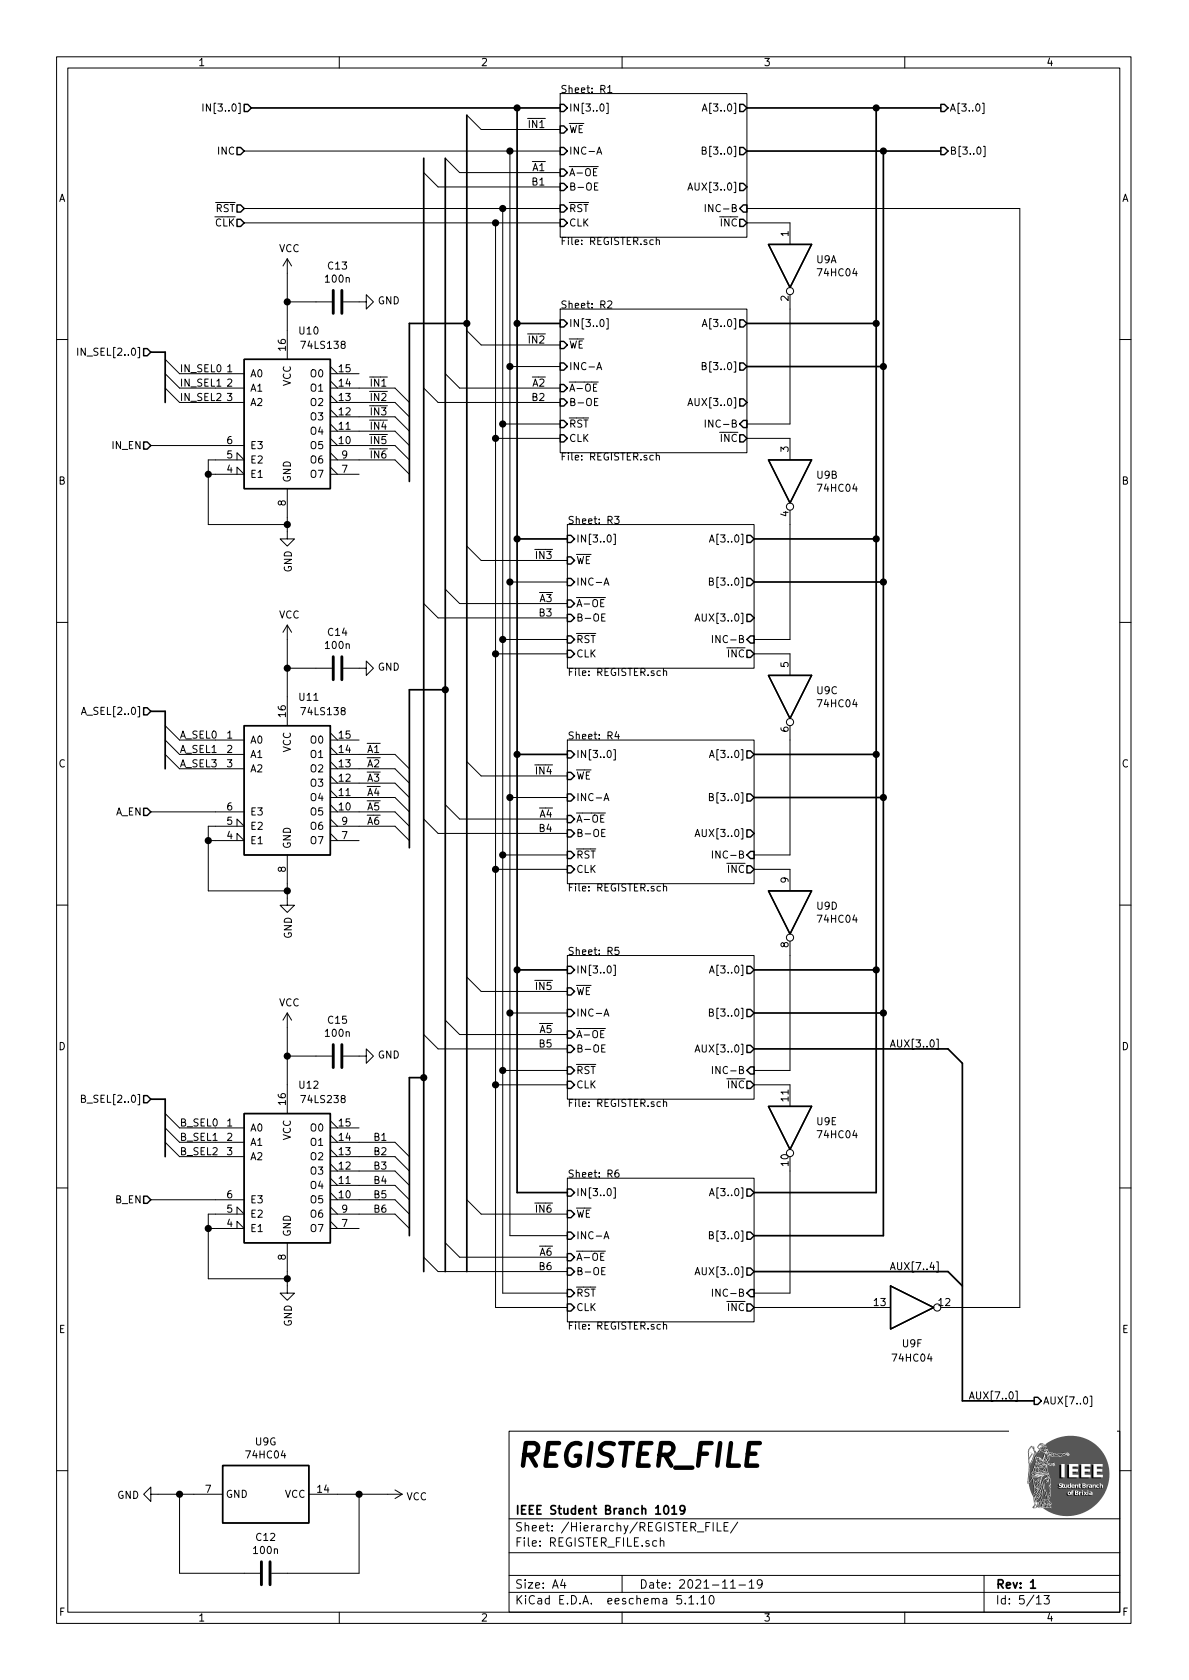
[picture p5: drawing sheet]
EESchema Schematic File Version 4
EELAYER 30 0
EELAYER END
$Descr A4 8268 11693 portrait
encoding utf-8
Sheet 5 13
Title "REGISTER_FILE"
Date "2021-11-19"
Rev "1"
Comp "IEEE Student Branch 1019"
Comment1 ""
Comment2 ""
Comment3 ""
Comment4 ""
$EndDescr
$Sheet
S 3900 650  1300 1000
U 6197E699
F0 "R1" 50
F1 "REGISTER.sch" 50
F2 "~WE" I L 3900 900 50 
F3 "INC-A" I L 3900 1050 50 
F4 "CLK" I L 3900 1550 50 
F5 "~RST" I L 3900 1450 50 
F6 "~A-OE" I L 3900 1200 50 
F7 "B-OE" I L 3900 1300 50 
F8 "~INC" O R 5200 1550 50 
F9 "IN[3..0]" I L 3900 750 50 
F10 "INC-B" I R 5200 1450 50 
F11 "A[3..0]" O R 5200 750 50 
F12 "B[3..0]" O R 5200 1050 50 
F13 "AUX[3..0]" O R 5200 1300 50 
$EndSheet
Text HLabel 1700 1050 0    50   Input ~ 0
INC
Text HLabel 1750 750  0    50   Input ~ 0
IN[3..0]
$Sheet
S 3900 2150 1300 1000
U 61B91AFC
F0 "R2" 50
F1 "REGISTER.sch" 50
F2 "~WE" I L 3900 2400 50 
F3 "INC-A" I L 3900 2550 50 
F4 "CLK" I L 3900 3050 50 
F5 "~RST" I L 3900 2950 50 
F6 "~A-OE" I L 3900 2700 50 
F7 "B-OE" I L 3900 2800 50 
F8 "~INC" O R 5200 3050 50 
F9 "IN[3..0]" I L 3900 2250 50 
F10 "INC-B" I R 5200 2950 50 
F11 "A[3..0]" O R 5200 2250 50 
F12 "B[3..0]" O R 5200 2550 50 
F13 "AUX[3..0]" O R 5200 2800 50 
$EndSheet
$Sheet
S 3950 3650 1300 1000
U 61B91D61
F0 "R3" 50
F1 "REGISTER.sch" 50
F2 "~WE" I L 3950 3900 50 
F3 "INC-A" I L 3950 4050 50 
F4 "CLK" I L 3950 4550 50 
F5 "~RST" I L 3950 4450 50 
F6 "~A-OE" I L 3950 4200 50 
F7 "B-OE" I L 3950 4300 50 
F8 "~INC" O R 5250 4550 50 
F9 "IN[3..0]" I L 3950 3750 50 
F10 "INC-B" I R 5250 4450 50 
F11 "A[3..0]" O R 5250 3750 50 
F12 "B[3..0]" O R 5250 4050 50 
F13 "AUX[3..0]" O R 5250 4300 50 
$EndSheet
$Sheet
S 3950 5150 1300 1000
U 61B9213F
F0 "R4" 50
F1 "REGISTER.sch" 50
F2 "~WE" I L 3950 5400 50 
F3 "INC-A" I L 3950 5550 50 
F4 "CLK" I L 3950 6050 50 
F5 "~RST" I L 3950 5950 50 
F6 "~A-OE" I L 3950 5700 50 
F7 "B-OE" I L 3950 5800 50 
F8 "~INC" O R 5250 6050 50 
F9 "IN[3..0]" I L 3950 5250 50 
F10 "INC-B" I R 5250 5950 50 
F11 "A[3..0]" O R 5250 5250 50 
F12 "B[3..0]" O R 5250 5550 50 
F13 "AUX[3..0]" O R 5250 5800 50 
$EndSheet
$Sheet
S 3950 6650 1300 1000
U 61B924B5
F0 "R5" 50
F1 "REGISTER.sch" 50
F2 "~WE" I L 3950 6900 50 
F3 "INC-A" I L 3950 7050 50 
F4 "CLK" I L 3950 7550 50 
F5 "~RST" I L 3950 7450 50 
F6 "~A-OE" I L 3950 7200 50 
F7 "B-OE" I L 3950 7300 50 
F8 "~INC" O R 5250 7550 50 
F9 "IN[3..0]" I L 3950 6750 50 
F10 "INC-B" I R 5250 7450 50 
F11 "A[3..0]" O R 5250 6750 50 
F12 "B[3..0]" O R 5250 7050 50 
F13 "AUX[3..0]" O R 5250 7300 50 
$EndSheet
$Sheet
S 3950 8200 1300 1000
U 61B926E6
F0 "R6" 50
F1 "REGISTER.sch" 50
F2 "~WE" I L 3950 8450 50 
F3 "INC-A" I L 3950 8600 50 
F4 "CLK" I L 3950 9100 50 
F5 "~RST" I L 3950 9000 50 
F6 "~A-OE" I L 3950 8750 50 
F7 "B-OE" I L 3950 8850 50 
F8 "~INC" O R 5250 9100 50 
F9 "IN[3..0]" I L 3950 8300 50 
F10 "INC-B" I R 5250 9000 50 
F11 "A[3..0]" O R 5250 8300 50 
F12 "B[3..0]" O R 5250 8600 50 
F13 "AUX[3..0]" O R 5250 8850 50 
$EndSheet
Text HLabel 1700 1450 0    50   Input ~ 0
~RST
Text HLabel 1700 1550 0    50   Input ~ 0
~CLK
Wire Bus Line
	5200 750  6100 750 
Wire Bus Line
	5200 1050 6150 1050
$Comp
L 74xx:74AHC04 U9
U 1 1
P 5500 1850
F 0 "U9" V 5454 2030 50  0000 L CNN
F 1 "74HC04" V 5545 2030 50  0000 L CNN
F 2 "" H 5500 1850 50  0001 C CNN
F 3 "https://assets.nexperia.com/documents/data-sheet/74AHC_AHCT04.pdf" H 5500 1850 50  0001 C CNN
	1    5500 1850
	0    1    1    0   
$EndComp
Wire Bus Line
	1750 750  3600 750 
Wire Wire Line
	1700 1050 3550 1050
Wire Wire Line
	1700 1450 3500 1450
Wire Wire Line
	1700 1550 3450 1550
$Comp
L 74xx:74AHC04 U9
U 2 1
P 5500 3350
F 0 "U9" V 5454 3530 50  0000 L CNN
F 1 "74HC04" V 5545 3530 50  0000 L CNN
F 2 "" H 5500 3350 50  0001 C CNN
F 3 "https://assets.nexperia.com/documents/data-sheet/74AHC_AHCT04.pdf" H 5500 3350 50  0001 C CNN
	2    5500 3350
	0    1    1    0   
$EndComp
$Comp
L 74xx:74AHC04 U9
U 3 1
P 5500 4850
F 0 "U9" V 5454 5030 50  0000 L CNN
F 1 "74HC04" V 5545 5030 50  0000 L CNN
F 2 "" H 5500 4850 50  0001 C CNN
F 3 "https://assets.nexperia.com/documents/data-sheet/74AHC_AHCT04.pdf" H 5500 4850 50  0001 C CNN
	3    5500 4850
	0    1    1    0   
$EndComp
$Comp
L 74xx:74AHC04 U9
U 4 1
P 5500 6350
F 0 "U9" V 5454 6530 50  0000 L CNN
F 1 "74HC04" V 5545 6530 50  0000 L CNN
F 2 "" H 5500 6350 50  0001 C CNN
F 3 "https://assets.nexperia.com/documents/data-sheet/74AHC_AHCT04.pdf" H 5500 6350 50  0001 C CNN
	4    5500 6350
	0    1    1    0   
$EndComp
$Comp
L 74xx:74AHC04 U9
U 5 1
P 5500 7850
F 0 "U9" V 5454 8030 50  0000 L CNN
F 1 "74HC04" V 5545 8030 50  0000 L CNN
F 2 "" H 5500 7850 50  0001 C CNN
F 3 "https://assets.nexperia.com/documents/data-sheet/74AHC_AHCT04.pdf" H 5500 7850 50  0001 C CNN
	5    5500 7850
	0    1    1    0   
$EndComp
$Comp
L 74xx:74AHC04 U9
U 6 1
P 6350 9100
F 0 "U9" H 6350 8850 50  0000 C CNN
F 1 "74HC04" H 6350 8750 50  0000 C CNN
F 2 "" H 6350 9100 50  0001 C CNN
F 3 "https://assets.nexperia.com/documents/data-sheet/74AHC_AHCT04.pdf" H 6350 9100 50  0001 C CNN
	6    6350 9100
	1    0    0    -1  
$EndComp
$Comp
L 74xx:74AHC04 U9
U 7 1
P 1850 10400
F 0 "U9" V 1483 10400 50  0000 C CNN
F 1 "74HC04" V 1574 10400 50  0000 C CNN
F 2 "" H 1850 10400 50  0001 C CNN
F 3 "https://assets.nexperia.com/documents/data-sheet/74AHC_AHCT04.pdf" H 1850 10400 50  0001 C CNN
	7    1850 10400
	0    1    1    0   
$EndComp
Wire Bus Line
	3600 750  3600 2250
Wire Bus Line
	3600 2250 3900 2250
Connection ~ 3600 750 
Wire Bus Line
	3600 750  3900 750 
Wire Bus Line
	3600 2250 3600 3750
Wire Bus Line
	3600 3750 3950 3750
Connection ~ 3600 2250
Wire Bus Line
	3600 3750 3600 5250
Wire Bus Line
	3600 5250 3950 5250
Connection ~ 3600 3750
Wire Bus Line
	3600 5250 3600 6750
Wire Bus Line
	3600 6750 3950 6750
Connection ~ 3600 5250
Wire Bus Line
	3600 6750 3600 8300
Wire Bus Line
	3600 8300 3950 8300
Connection ~ 3600 6750
Wire Bus Line
	6100 750  6100 2250
Wire Bus Line
	6100 2250 5200 2250
Connection ~ 6100 750 
Wire Bus Line
	6100 750  6550 750 
Wire Bus Line
	5200 2550 6150 2550
Wire Bus Line
	6150 2550 6150 1050
Connection ~ 6150 1050
Wire Bus Line
	6150 1050 6550 1050
Wire Bus Line
	6100 2250 6100 3750
Wire Bus Line
	6100 3750 5250 3750
Connection ~ 6100 2250
Wire Bus Line
	5250 4050 6150 4050
Wire Bus Line
	6150 4050 6150 2550
Connection ~ 6150 2550
Wire Bus Line
	6100 3750 6100 5250
Wire Bus Line
	6100 5250 5250 5250
Connection ~ 6100 3750
Wire Bus Line
	5250 5550 6150 5550
Wire Bus Line
	6150 5550 6150 4050
Connection ~ 6150 4050
Wire Bus Line
	6100 5250 6100 6750
Wire Bus Line
	6100 6750 5250 6750
Connection ~ 6100 5250
Wire Bus Line
	5250 7050 6150 7050
Wire Bus Line
	6150 7050 6150 5550
Connection ~ 6150 5550
Wire Bus Line
	6100 6750 6100 8300
Wire Bus Line
	6100 8300 5250 8300
Connection ~ 6100 6750
Wire Bus Line
	5250 8600 6150 8600
Wire Bus Line
	6150 8600 6150 7050
Connection ~ 6150 7050
Wire Wire Line
	3550 1050 3550 2550
Wire Wire Line
	3550 2550 3900 2550
Connection ~ 3550 1050
Wire Wire Line
	3550 1050 3900 1050
Wire Wire Line
	3900 2950 3500 2950
Wire Wire Line
	3500 2950 3500 1450
Connection ~ 3500 1450
Wire Wire Line
	3500 1450 3900 1450
Wire Wire Line
	3450 1550 3450 3050
Wire Wire Line
	3450 3050 3900 3050
Connection ~ 3450 1550
Wire Wire Line
	3450 1550 3900 1550
Wire Wire Line
	3550 2550 3550 4050
Wire Wire Line
	3550 4050 3950 4050
Connection ~ 3550 2550
Wire Wire Line
	3950 4450 3500 4450
Wire Wire Line
	3500 4450 3500 2950
Connection ~ 3500 2950
Wire Wire Line
	3450 3050 3450 4550
Wire Wire Line
	3450 4550 3950 4550
Connection ~ 3450 3050
Wire Wire Line
	3550 4050 3550 5550
Wire Wire Line
	3550 5550 3950 5550
Connection ~ 3550 4050
Wire Wire Line
	3950 5950 3500 5950
Wire Wire Line
	3500 5950 3500 4450
Connection ~ 3500 4450
Wire Wire Line
	3450 4550 3450 6050
Wire Wire Line
	3450 6050 3950 6050
Connection ~ 3450 4550
Wire Wire Line
	3550 5550 3550 7050
Wire Wire Line
	3550 7050 3950 7050
Connection ~ 3550 5550
Wire Wire Line
	3950 7450 3500 7450
Wire Wire Line
	3500 7450 3500 5950
Connection ~ 3500 5950
Wire Wire Line
	3450 6050 3450 7550
Wire Wire Line
	3450 7550 3950 7550
Connection ~ 3450 6050
Wire Wire Line
	3550 7050 3550 8600
Wire Wire Line
	3550 8600 3950 8600
Connection ~ 3550 7050
Wire Wire Line
	3950 9000 3500 9000
Wire Wire Line
	3500 9000 3500 7450
Connection ~ 3500 7450
Wire Wire Line
	3450 7550 3450 9100
Wire Wire Line
	3450 9100 3950 9100
Connection ~ 3450 7550
Wire Wire Line
	5200 1550 5500 1550
Wire Wire Line
	5500 2150 5500 2950
Wire Wire Line
	5500 2950 5200 2950
Wire Wire Line
	5200 3050 5500 3050
Wire Wire Line
	5500 3650 5500 4450
Wire Wire Line
	5500 4450 5250 4450
Wire Wire Line
	5250 4550 5500 4550
Wire Wire Line
	5500 5150 5500 5950
Wire Wire Line
	5500 5950 5250 5950
Wire Wire Line
	5250 6050 5500 6050
Wire Wire Line
	5500 6650 5500 7450
Wire Wire Line
	5500 7450 5250 7450
Wire Wire Line
	5250 7550 5500 7550
Wire Wire Line
	5500 8150 5500 9000
Wire Wire Line
	5500 9000 5250 9000
Wire Wire Line
	5250 9100 6050 9100
Wire Wire Line
	6650 9100 7100 9100
Wire Wire Line
	7100 9100 7100 1450
Wire Wire Line
	7100 1450 5200 1450
Text HLabel 6550 750  2    50   Output ~ 0
A[3..0]
Text HLabel 6550 1050 2    50   Output ~ 0
B[3..0]
Wire Bus Line
	5250 7300 6600 7300
Wire Bus Line
	5250 8850 6600 8850
Entry Bus Bus
	6600 7300 6700 7400
Entry Bus Bus
	6600 8850 6700 8950
Text Label 6550 7300 2    50   ~ 0
AUX[3..0]
Text Label 6550 8850 2    50   ~ 0
AUX[7..4]
Wire Bus Line
	6700 9750 7200 9750
Text Label 7100 9750 2    50   ~ 0
AUX[7..0]
Text HLabel 7200 9750 2    50   Output ~ 0
AUX[7..0]
$Comp
L 74xx:74LS138 U10
U 1 1
P 2000 2900
F 0 "U10" H 2150 3500 50  0000 C CNN
F 1 "74LS138" H 2250 3400 50  0000 C CNN
F 2 "" H 2000 2900 50  0001 C CNN
F 3 "http://www.ti.com/lit/gpn/sn74LS138" H 2000 2900 50  0001 C CNN
	1    2000 2900
	1    0    0    -1  
$EndComp
$Comp
L 74xx:74LS138 U11
U 1 1
P 2000 5450
F 0 "U11" H 2150 6050 50  0000 C CNN
F 1 "74LS138" H 2250 5950 50  0000 C CNN
F 2 "" H 2000 5450 50  0001 C CNN
F 3 "http://www.ti.com/lit/gpn/sn74LS138" H 2000 5450 50  0001 C CNN
	1    2000 5450
	1    0    0    -1  
$EndComp
Entry Wire Line
	2750 2700 2850 2800
Entry Wire Line
	2750 2800 2850 2900
Entry Wire Line
	2750 2900 2850 3000
Entry Wire Line
	2750 3000 2850 3100
Entry Wire Line
	2750 3100 2850 3200
Entry Wire Line
	2750 3200 2850 3300
Entry Wire Line
	2750 5250 2850 5350
Entry Wire Line
	2750 5350 2850 5450
Entry Wire Line
	2750 5450 2850 5550
Entry Wire Line
	2750 5550 2850 5650
Entry Wire Line
	2750 5650 2850 5750
Entry Wire Line
	2750 5750 2850 5850
Wire Wire Line
	2500 2700 2750 2700
Wire Wire Line
	2750 2800 2500 2800
Wire Wire Line
	2500 2900 2750 2900
Wire Wire Line
	2750 3000 2500 3000
Wire Wire Line
	2500 3100 2750 3100
Wire Wire Line
	2750 3200 2500 3200
Wire Wire Line
	2750 5250 2500 5250
Wire Wire Line
	2500 5350 2750 5350
Wire Wire Line
	2750 5450 2500 5450
Wire Wire Line
	2500 5550 2750 5550
Wire Wire Line
	2750 5650 2500 5650
Wire Wire Line
	2500 5750 2750 5750
Text Label 2700 2700 2    50   ~ 0
~IN1
Text Label 2700 2800 2    50   ~ 0
~IN2
Text Label 2700 2900 2    50   ~ 0
~IN3
Text Label 2700 3000 2    50   ~ 0
~IN4
Text Label 2700 3100 2    50   ~ 0
~IN5
Text Label 2700 3200 2    50   ~ 0
~IN6
Text Label 2650 5250 2    50   ~ 0
~A1
Text Label 2650 5350 2    50   ~ 0
~A2
Text Label 2650 5450 2    50   ~ 0
~A3
Text Label 2650 5550 2    50   ~ 0
~A4
Text Label 2650 5650 2    50   ~ 0
~A5
Text Label 2650 5750 2    50   ~ 0
~A6
Text Label 2700 7950 2    50   ~ 0
B1
Text Label 2700 8050 2    50   ~ 0
B2
Text Label 2700 8150 2    50   ~ 0
B3
Text Label 2700 8350 2    50   ~ 0
B5
Text Label 2700 8250 2    50   ~ 0
B4
Text Label 2700 8450 2    50   ~ 0
B6
$Comp
L 74xx:74LS138 U12
U 1 1
P 2000 8150
F 0 "U12" H 2150 8750 50  0000 C CNN
F 1 "74LS238" H 2250 8650 50  0000 C CNN
F 2 "" H 2000 8150 50  0001 C CNN
F 3 "http://www.ti.com/lit/gpn/sn74LS138" H 2000 8150 50  0001 C CNN
	1    2000 8150
	1    0    0    -1  
$EndComp
Entry Wire Line
	2750 7950 2850 8050
Entry Wire Line
	2750 8050 2850 8150
Entry Wire Line
	2750 8150 2850 8250
Entry Wire Line
	2750 8250 2850 8350
Entry Wire Line
	2750 8350 2850 8450
Entry Wire Line
	2750 8450 2850 8550
Wire Wire Line
	2750 7950 2500 7950
Wire Wire Line
	2500 8050 2750 8050
Wire Wire Line
	2750 8150 2500 8150
Wire Wire Line
	2500 8250 2750 8250
Wire Wire Line
	2750 8350 2500 8350
Wire Wire Line
	2500 8450 2750 8450
Wire Bus Line
	2850 2250 3250 2250
Wire Bus Line
	2850 4800 3100 4800
Wire Bus Line
	2850 7500 2950 7500
Entry Wire Line
	3250 800  3350 900 
Entry Wire Line
	3100 1100 3200 1200
Entry Wire Line
	2950 1200 3050 1300
Connection ~ 3250 2250
Wire Bus Line
	3250 2250 3250 800 
Entry Wire Line
	3250 2300 3350 2400
Entry Wire Line
	3100 2600 3200 2700
Entry Wire Line
	2950 2700 3050 2800
Entry Wire Line
	3250 3800 3350 3900
Entry Wire Line
	3100 4100 3200 4200
Entry Wire Line
	2950 4200 3050 4300
Entry Wire Line
	3250 5300 3350 5400
Connection ~ 3100 4800
Entry Wire Line
	3100 5600 3200 5700
Entry Wire Line
	2950 5700 3050 5800
Entry Wire Line
	3250 6800 3350 6900
Entry Wire Line
	3100 7100 3200 7200
Entry Wire Line
	2950 7200 3050 7300
Entry Wire Line
	3250 8350 3350 8450
Entry Wire Line
	3100 8650 3200 8750
Entry Wire Line
	2950 8750 3050 8850
Connection ~ 2950 7500
Wire Wire Line
	3350 900  3900 900 
Wire Wire Line
	3200 1200 3900 1200
Wire Wire Line
	3900 1300 3050 1300
Text Label 3800 900  2    50   ~ 0
~IN1
Text Label 3800 1200 2    50   ~ 0
~A1
Text Label 3800 1300 2    50   ~ 0
B1
Wire Wire Line
	3350 2400 3900 2400
Wire Wire Line
	3900 2700 3200 2700
Wire Wire Line
	3050 2800 3900 2800
Text Label 3800 2400 2    50   ~ 0
~IN2
Text Label 3800 2700 2    50   ~ 0
~A2
Text Label 3800 2800 2    50   ~ 0
B2
Wire Wire Line
	3350 3900 3950 3900
Wire Wire Line
	3950 4200 3200 4200
Wire Wire Line
	3050 4300 3950 4300
Text Label 3850 3900 2    50   ~ 0
~IN3
Text Label 3850 4200 2    50   ~ 0
~A3
Text Label 3850 4300 2    50   ~ 0
B3
Wire Wire Line
	3350 5400 3950 5400
Wire Wire Line
	3200 5700 3950 5700
Wire Wire Line
	3950 5800 3050 5800
Text Label 3850 5400 2    50   ~ 0
~IN4
Text Label 3850 5700 2    50   ~ 0
~A4
Text Label 3850 5800 2    50   ~ 0
B4
Wire Wire Line
	3350 6900 3950 6900
Text Label 3850 6900 2    50   ~ 0
~IN5
Wire Wire Line
	3200 7200 3950 7200
Wire Wire Line
	3950 7300 3050 7300
Text Label 3850 7200 2    50   ~ 0
~A5
Text Label 3850 7300 2    50   ~ 0
B5
Wire Wire Line
	3350 8450 3950 8450
Wire Wire Line
	3950 8750 3200 8750
Wire Wire Line
	3050 8850 3950 8850
Text Label 3850 8450 2    50   ~ 0
~IN6
Text Label 3850 8750 2    50   ~ 0
~A6
Text Label 3850 8850 2    50   ~ 0
B6
$Comp
L power:VCC #PWR?
U 1 1
P 2000 1900
AR Path="/618C41DF/618C425E/61CDC317" Ref="#PWR?"  Part="1" 
AR Path="/618C41DF/6197E548/61CDC317" Ref="#PWR037"  Part="1" 
F 0 "#PWR037" H 2000 1750 50  0001 C CNN
F 1 "VCC" H 2015 2073 50  0000 C CNN
F 2 "" H 2000 1900 50  0001 C CNN
F 3 "" H 2000 1900 50  0001 C CNN
	1    2000 1900
	1    0    0    -1  
$EndComp
$Comp
L Device:C C?
U 1 1
P 2350 2100
AR Path="/618C41DF/618C425E/61CDC31D" Ref="C?"  Part="1" 
AR Path="/618C41DF/6197E548/61CDC31D" Ref="C13"  Part="1" 
F 0 "C13" V 2098 2100 50  0000 C CNN
F 1 "100n" V 2189 2100 50  0000 C CNN
F 2 "" H 2388 1950 50  0001 C CNN
F 3 "~" H 2350 2100 50  0001 C CNN
	1    2350 2100
	0    1    1    0   
$EndComp
Wire Wire Line
	2000 1900 2000 2100
Wire Wire Line
	2200 2100 2000 2100
$Comp
L power:GND #PWR?
U 1 1
P 2500 2100
AR Path="/618C41DF/618C425E/61CDC325" Ref="#PWR?"  Part="1" 
AR Path="/618C41DF/6197E548/61CDC325" Ref="#PWR043"  Part="1" 
F 0 "#PWR043" H 2500 1850 50  0001 C CNN
F 1 "GND" V 2505 1972 50  0000 R CNN
F 2 "" H 2500 2100 50  0001 C CNN
F 3 "" H 2500 2100 50  0001 C CNN
	1    2500 2100
	0    -1   -1   0   
$EndComp
Wire Wire Line
	2000 2300 2000 2100
Connection ~ 2000 2100
$Comp
L power:VCC #PWR?
U 1 1
P 2000 4450
AR Path="/618C41DF/618C425E/61CE20AD" Ref="#PWR?"  Part="1" 
AR Path="/618C41DF/6197E548/61CE20AD" Ref="#PWR039"  Part="1" 
F 0 "#PWR039" H 2000 4300 50  0001 C CNN
F 1 "VCC" H 2015 4623 50  0000 C CNN
F 2 "" H 2000 4450 50  0001 C CNN
F 3 "" H 2000 4450 50  0001 C CNN
	1    2000 4450
	1    0    0    -1  
$EndComp
$Comp
L Device:C C?
U 1 1
P 2350 4650
AR Path="/618C41DF/618C425E/61CE20B3" Ref="C?"  Part="1" 
AR Path="/618C41DF/6197E548/61CE20B3" Ref="C14"  Part="1" 
F 0 "C14" V 2098 4650 50  0000 C CNN
F 1 "100n" V 2189 4650 50  0000 C CNN
F 2 "" H 2388 4500 50  0001 C CNN
F 3 "~" H 2350 4650 50  0001 C CNN
	1    2350 4650
	0    1    1    0   
$EndComp
Wire Wire Line
	2000 4450 2000 4650
Wire Wire Line
	2200 4650 2000 4650
$Comp
L power:GND #PWR?
U 1 1
P 2500 4650
AR Path="/618C41DF/618C425E/61CE20BB" Ref="#PWR?"  Part="1" 
AR Path="/618C41DF/6197E548/61CE20BB" Ref="#PWR044"  Part="1" 
F 0 "#PWR044" H 2500 4400 50  0001 C CNN
F 1 "GND" V 2505 4522 50  0000 R CNN
F 2 "" H 2500 4650 50  0001 C CNN
F 3 "" H 2500 4650 50  0001 C CNN
	1    2500 4650
	0    -1   -1   0   
$EndComp
Wire Wire Line
	2000 4850 2000 4650
Connection ~ 2000 4650
$Comp
L power:VCC #PWR?
U 1 1
P 2000 7150
AR Path="/618C41DF/618C425E/61CE9AD8" Ref="#PWR?"  Part="1" 
AR Path="/618C41DF/6197E548/61CE9AD8" Ref="#PWR041"  Part="1" 
F 0 "#PWR041" H 2000 7000 50  0001 C CNN
F 1 "VCC" H 2015 7323 50  0000 C CNN
F 2 "" H 2000 7150 50  0001 C CNN
F 3 "" H 2000 7150 50  0001 C CNN
	1    2000 7150
	1    0    0    -1  
$EndComp
$Comp
L Device:C C?
U 1 1
P 2350 7350
AR Path="/618C41DF/618C425E/61CE9ADE" Ref="C?"  Part="1" 
AR Path="/618C41DF/6197E548/61CE9ADE" Ref="C15"  Part="1" 
F 0 "C15" V 2098 7350 50  0000 C CNN
F 1 "100n" V 2189 7350 50  0000 C CNN
F 2 "" H 2388 7200 50  0001 C CNN
F 3 "~" H 2350 7350 50  0001 C CNN
	1    2350 7350
	0    1    1    0   
$EndComp
Wire Wire Line
	2000 7150 2000 7350
Wire Wire Line
	2200 7350 2000 7350
$Comp
L power:GND #PWR?
U 1 1
P 2500 7350
AR Path="/618C41DF/618C425E/61CE9AE6" Ref="#PWR?"  Part="1" 
AR Path="/618C41DF/6197E548/61CE9AE6" Ref="#PWR045"  Part="1" 
F 0 "#PWR045" H 2500 7100 50  0001 C CNN
F 1 "GND" V 2505 7222 50  0000 R CNN
F 2 "" H 2500 7350 50  0001 C CNN
F 3 "" H 2500 7350 50  0001 C CNN
	1    2500 7350
	0    -1   -1   0   
$EndComp
Wire Wire Line
	2000 7550 2000 7350
Connection ~ 2000 7350
$Comp
L power:GND #PWR?
U 1 1
P 2000 8950
AR Path="/618C41DF/618C425E/61CF0E09" Ref="#PWR?"  Part="1" 
AR Path="/618C41DF/6197E548/61CF0E09" Ref="#PWR042"  Part="1" 
F 0 "#PWR042" H 2000 8700 50  0001 C CNN
F 1 "GND" V 2005 8822 50  0000 R CNN
F 2 "" H 2000 8950 50  0001 C CNN
F 3 "" H 2000 8950 50  0001 C CNN
	1    2000 8950
	1    0    0    -1  
$EndComp
$Comp
L power:GND #PWR?
U 1 1
P 2000 6250
AR Path="/618C41DF/618C425E/61CF1E80" Ref="#PWR?"  Part="1" 
AR Path="/618C41DF/6197E548/61CF1E80" Ref="#PWR040"  Part="1" 
F 0 "#PWR040" H 2000 6000 50  0001 C CNN
F 1 "GND" V 2005 6122 50  0000 R CNN
F 2 "" H 2000 6250 50  0001 C CNN
F 3 "" H 2000 6250 50  0001 C CNN
	1    2000 6250
	1    0    0    -1  
$EndComp
$Comp
L power:GND #PWR?
U 1 1
P 2000 3700
AR Path="/618C41DF/618C425E/61CF22D0" Ref="#PWR?"  Part="1" 
AR Path="/618C41DF/6197E548/61CF22D0" Ref="#PWR038"  Part="1" 
F 0 "#PWR038" H 2000 3450 50  0001 C CNN
F 1 "GND" V 2005 3572 50  0000 R CNN
F 2 "" H 2000 3700 50  0001 C CNN
F 3 "" H 2000 3700 50  0001 C CNN
	1    2000 3700
	1    0    0    -1  
$EndComp
Wire Wire Line
	2000 3700 2000 3650
Wire Wire Line
	2000 3650 1450 3650
Wire Wire Line
	1450 3650 1450 3300
Connection ~ 2000 3650
Wire Wire Line
	2000 3650 2000 3600
Wire Wire Line
	1500 3200 1450 3200
Wire Wire Line
	1450 3300 1500 3300
Connection ~ 1450 3300
Wire Wire Line
	1450 3300 1450 3200
Wire Wire Line
	2000 6250 2000 6200
Wire Wire Line
	2000 6200 1450 6200
Wire Wire Line
	1450 6200 1450 5850
Wire Wire Line
	1450 5750 1500 5750
Connection ~ 2000 6200
Wire Wire Line
	2000 6200 2000 6150
Wire Wire Line
	1500 5850 1450 5850
Connection ~ 1450 5850
Wire Wire Line
	1450 5850 1450 5750
Wire Wire Line
	2000 8950 2000 8900
Wire Wire Line
	2000 8900 1450 8900
Wire Wire Line
	1450 8900 1450 8550
Wire Wire Line
	1450 8450 1500 8450
Connection ~ 2000 8900
Wire Wire Line
	2000 8900 2000 8850
Wire Wire Line
	1500 8550 1450 8550
Connection ~ 1450 8550
Wire Wire Line
	1450 8550 1450 8450
$Comp
L power:VCC #PWR?
U 1 1
P 2700 10400
AR Path="/618C41DF/618C425E/61D41C2E" Ref="#PWR?"  Part="1" 
AR Path="/618C41DF/6197E548/61D41C2E" Ref="#PWR046"  Part="1" 
F 0 "#PWR046" H 2700 10250 50  0001 C CNN
F 1 "VCC" V 2715 10528 50  0000 L CNN
F 2 "" H 2700 10400 50  0001 C CNN
F 3 "" H 2700 10400 50  0001 C CNN
	1    2700 10400
	0    1    1    0   
$EndComp
Connection ~ 2500 10400
Wire Wire Line
	2500 10400 2700 10400
Wire Wire Line
	2500 10400 2350 10400
Wire Wire Line
	2500 10950 2500 10400
Wire Wire Line
	2000 10950 2500 10950
Connection ~ 1250 10400
Wire Wire Line
	1250 10400 1350 10400
Wire Wire Line
	1250 10400 1100 10400
Wire Wire Line
	1250 10950 1250 10400
Wire Wire Line
	1700 10950 1250 10950
$Comp
L power:GND #PWR?
U 1 1
P 1100 10400
AR Path="/618C41DF/618C425E/61D41C3E" Ref="#PWR?"  Part="1" 
AR Path="/618C41DF/6197E548/61D41C3E" Ref="#PWR036"  Part="1" 
F 0 "#PWR036" H 1100 10150 50  0001 C CNN
F 1 "GND" V 1105 10272 50  0000 R CNN
F 2 "" H 1100 10400 50  0001 C CNN
F 3 "" H 1100 10400 50  0001 C CNN
	1    1100 10400
	0    1    1    0   
$EndComp
$Comp
L Device:C C?
U 1 1
P 1850 10950
AR Path="/618C41DF/618C425E/61D41C44" Ref="C?"  Part="1" 
AR Path="/618C41DF/6197E548/61D41C44" Ref="C12"  Part="1" 
F 0 "C12" V 1598 10950 50  0000 C CNN
F 1 "100n" V 1689 10950 50  0000 C CNN
F 2 "" H 1888 10800 50  0001 C CNN
F 3 "~" H 1850 10950 50  0001 C CNN
	1    1850 10950
	0    1    1    0   
$EndComp
Entry Wire Line
	1150 2700 1250 2800
Entry Wire Line
	1150 2600 1250 2700
Entry Wire Line
	1150 2500 1250 2600
Entry Wire Line
	1150 5250 1250 5350
Entry Wire Line
	1150 5150 1250 5250
Entry Wire Line
	1150 5050 1250 5150
Entry Wire Line
	1150 7950 1250 8050
Entry Wire Line
	1150 7850 1250 7950
Entry Wire Line
	1150 7750 1250 7850
Wire Wire Line
	1250 2600 1500 2600
Wire Wire Line
	1500 2700 1250 2700
Wire Wire Line
	1250 2800 1500 2800
Wire Wire Line
	1050 3100 1500 3100
Wire Wire Line
	1250 5150 1500 5150
Wire Wire Line
	1500 5250 1250 5250
Wire Wire Line
	1250 5350 1500 5350
Wire Wire Line
	1500 5650 1050 5650
Wire Wire Line
	1250 7850 1500 7850
Wire Wire Line
	1500 7950 1250 7950
Wire Wire Line
	1250 8050 1500 8050
Wire Wire Line
	1500 8350 1050 8350
Wire Bus Line
	1150 7650 1050 7650
Wire Bus Line
	1150 4950 1050 4950
Wire Bus Line
	1150 2450 1050 2450
Text HLabel 1050 2450 0    50   Input ~ 0
IN_SEL[2..0]
Text HLabel 1050 3100 0    50   Input ~ 0
IN_EN
Text HLabel 1050 4950 0    50   Input ~ 0
A_SEL[2..0]
Text HLabel 1050 5650 0    50   Input ~ 0
A_EN
Text HLabel 1050 7650 0    50   Input ~ 0
B_SEL[2..0]
Text HLabel 1050 8350 0    50   Input ~ 0
B_EN
Text Label 1250 2600 0    50   ~ 0
IN_SEL0
Text Label 1250 2700 0    50   ~ 0
IN_SEL1
Text Label 1250 2800 0    50   ~ 0
IN_SEL2
Text Label 1250 5150 0    50   ~ 0
A_SEL0
Text Label 1250 5250 0    50   ~ 0
A_SEL1
Text Label 1250 5350 0    50   ~ 0
A_SEL3
Text Label 1250 7850 0    50   ~ 0
B_SEL0
Text Label 1250 7950 0    50   ~ 0
B_SEL1
Text Label 1250 8050 0    50   ~ 0
B_SEL2
Wire Bus Line
	2950 7500 2950 8850
Wire Bus Line
	6700 7400 6700 9750
Wire Bus Line
	3100 1100 3100 4800
Wire Bus Line
	1150 7650 1150 8050
Wire Bus Line
	3100 4800 3100 8850
Wire Bus Line
	1150 4950 1150 5350
Wire Bus Line
	1150 2450 1150 2800
Wire Bus Line
	2850 2250 2850 3350
Wire Bus Line
	2850 4800 2850 5900
Wire Bus Line
	2850 7500 2850 8600
Wire Bus Line
	2950 1100 2950 7500
Wire Bus Line
	3250 2250 3250 8850
$EndSCHEMATC
